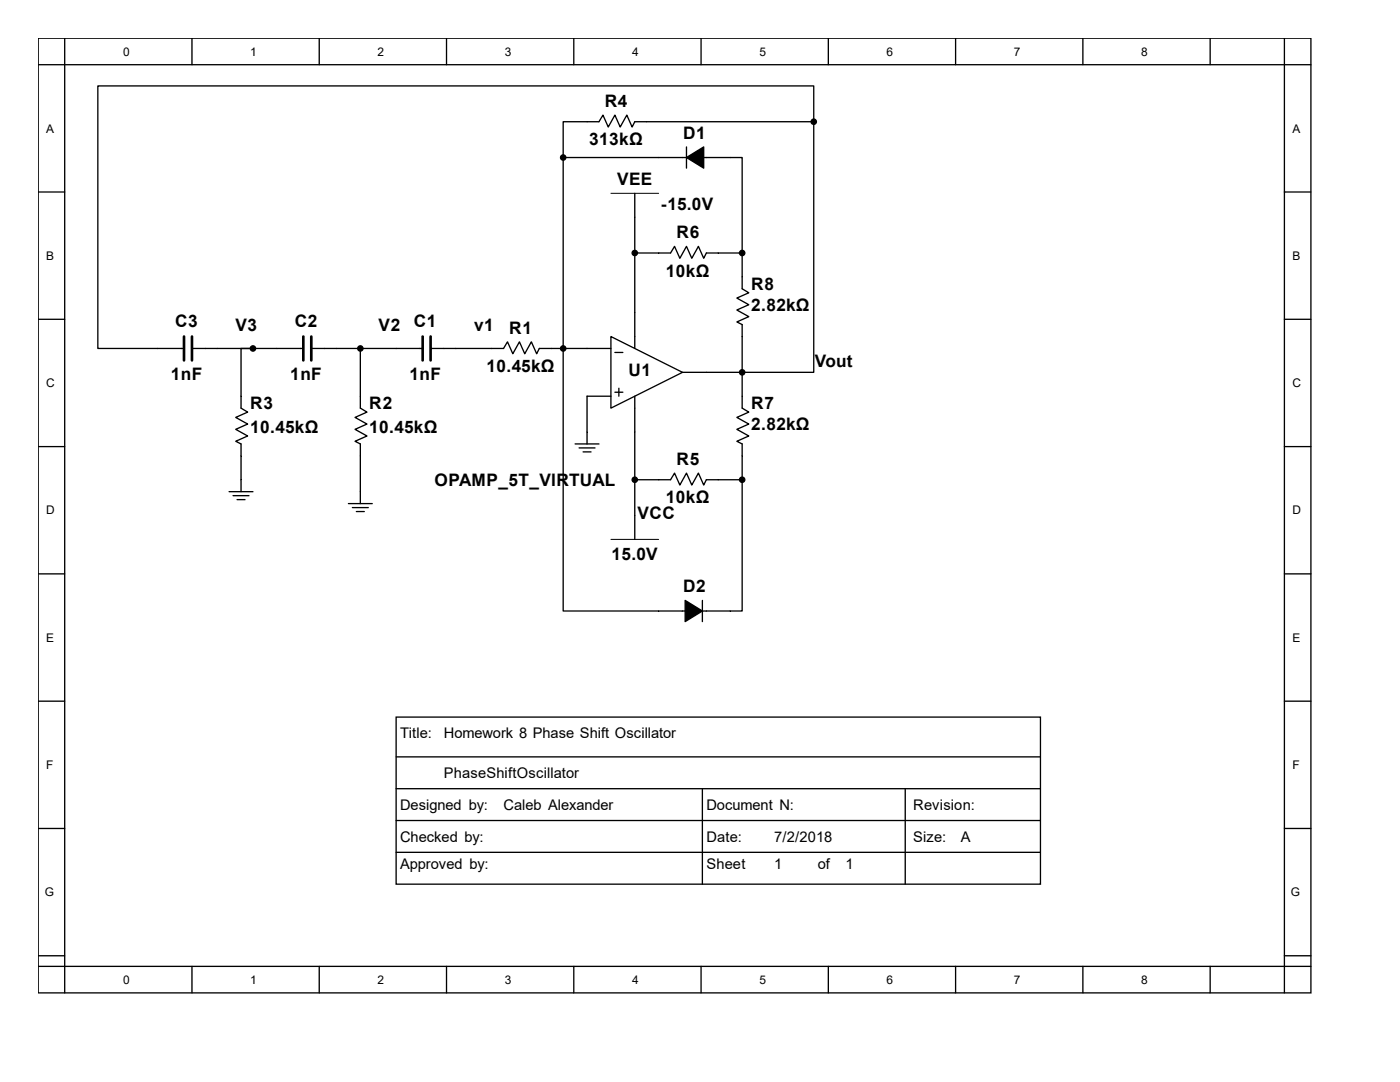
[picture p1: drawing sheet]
<svg xmlns="http://www.w3.org/2000/svg" width="279mm" height="216mm" viewBox="0 0 279 216" stroke-linecap="round" stroke-linejoin="round" font-family="sans-serif">
<g fill="none" stroke="#000" stroke-width=".26">
<path d="M7.6 7.6h254v190.5h-254zM7.6 12.9h254M12.9 7.6v190.5M38.3 7.6v5.3M63.7 7.6v5.3M89.1 7.6v5.3M114.5 7.6v5.3M139.9 7.6v5.3M165.3 7.6v5.3M190.7 7.6v5.3M216.1 7.6v5.3M241.5 7.6v5.3"/>
<path d="M256.3 7.6v190.5M7.6 38.3h5.3M112.4 31.4v90.5h35.7v-26.2M112.4 31.4h35.7v19.1M126.7 38.6v30.9M137 29.3v4.2M162.4 24.3h-35.7l-.5 1-1.1-2.3-1.3 2.3-1.1-2.3-1.3 2.3-1.1-2.3-.8 1.3h-7.1v7.1M162.4 24.3v-7.2h-142.9v52.4h17.2M162.4 24.3v50h-26.2M256.3 38.3h5.3M126.7 50.5h7.1l.8-1.3 1.1 2.3 1.3-2.3 1.1 2.3 1.3-2.3 1 2.3 .6-1h7.1M148.1 50.5v7.1l1.3 .8-2.3 1.1 2.3 1.3-2.3 1.1 2.3 1.3-2.3 1 1 .6v16.6l1.3 .8-2.3 1.1 2.3 1.3-2.3 1.1 2.3 1.3-2.3 1.1 1 .5v7.1"/>
<path d="M7.6 63.7h5.3M38.3 69.5h22.2M50.5 69.5h-2.4v11.9l1.3 .8-2.4 1.1 2.4 1.3-2.4 1.1 2.4 1.3-2.4 1.1 1.1 .5v9.5M62.1 69.5h22.2M71.9 69.5v11.9l1.3 .8-2.3 1.1 2.3 1.3-2.3 1.1 2.3 1.3-2.3 1.1 1 .5v11.9M85.9 69.5h14.6l.8-1.3 1 2.4 1.4-2.4 1 2.4 1.3-2.4 1.1 2.4 .5-1.1h14.3M121.9 67.2l14.3 7.1-14.3 7.1zM121.9 79.1h-4.7v9.5M122.7 70.3h1.6M122.7 78.3h1.6M123.5 77.5v1.6M126.7 79.1v28.5"/>
<path d="M256.3 63.7h5.3M7.6 89.1h5.3M45.7 98.1h4.8M46.5 98.9h3.2M47.3 99.7h1.6M114.8 88.6h4.7M115.6 89.4h3.1M116.4 90.2h1.6M126.7 95.7h7.1l.8-1.3 1.1 2.4 1.3-2.4 1.1 2.4 1.3-2.4 1 2.4 .6-1.1h7.1M256.3 89.1h5.3M7.6 114.5h5.3M69.5 100.5h4.8"/>
<path d="M70.3 101.3h3.2M71.1 102.1h1.6M140.2 119.8v4.2M256.3 114.5h5.3M7.6 139.9h5.3M256.3 139.9h5.3M79.1 143.1h128.5v33.3h-128.5zM79.1 151h128.5M79.1 157.4h128.5M140.2 157.4v19M180.7 157.4v19M7.6 165.3h5.3"/>
<path d="M79.1 163.7h128.5M79.1 170.1h128.5M256.3 165.3h5.3M7.6 190.7h5.3M7.6 192.8h254M38.3 192.8v5.3M63.7 192.8v5.3M89.1 192.8v5.3M114.5 192.8v5.3M139.9 192.8v5.3M165.3 192.8v5.3M190.7 192.8v5.3"/>
<path d="M216.1 192.8v5.3M241.5 192.8v5.3M256.3 190.7h5.3"/>
</g>
<path d="M121.9 38.6h9.5M121.9 107.6h9.5" fill="none" stroke="#000" stroke-width=".2"/>
<path d="M36.7 67.2v4.7M38.3 67.2v4.7M60.5 67.2v4.7M62.1 67.2v4.7M84.3 67.2v4.7M85.9 67.2v4.7" fill="none" stroke="#000" stroke-width=".53"/>
<g fill="#000" stroke="#000" stroke-width=".26">
<path d="M137 31.4l3.4-2.1v4.2zM136.7 119.8l3.5 2.1-3.5 2.1z"/>
<circle cx="112.4" cy="31.4" r=".53"/>
<circle cx="162.4" cy="24.3" r=".53"/>
<circle cx="126.7" cy="50.5" r=".53"/>
<circle cx="148.1" cy="50.5" r=".53"/>
<circle cx="50.5" cy="69.5" r=".53"/>
<circle cx="71.9" cy="69.5" r=".53"/>
<circle cx="112.4" cy="69.5" r=".53"/>
<circle cx="148.1" cy="74.3" r=".53"/>
<circle cx="126.7" cy="95.7" r=".53"/>
<circle cx="148.1" cy="95.7" r=".53"/>
</g>
<g font-size="3.4">
<text x="120.7" y="21.3">R4</text>
<text x="117.6" y="29">313kΩ</text>
<text x="136.4" y="27.7">D1</text>
<text x="123.1" y="37">VEE</text>
<text x="131.9" y="42">-15.0V</text>
<text x="135" y="47.5">R6</text>
<text x="132.9" y="55.2">10kΩ</text>
<text x="149.9" y="57.8">R8</text>
<text x="35" y="65.2">C3</text>
<text x="58.8" y="65.2">C2</text>
<text x="82.6" y="65.2">C1</text>
<text x="149.9" y="62.1">2.82kΩ</text>
<text x="47" y="66">V3</text>
<text x="75.6" y="66">V2</text>
<text x="94.6" y="66">v1</text>
<text x="101.6" y="66.6">R1</text>
<text x="34.1" y="75.8">1nF</text>
<text x="57.9" y="75.8">1nF</text>
<text x="81.7" y="75.8">1nF</text>
<text x="97.1" y="74.3">10.45kΩ</text>
<text x="125.4" y="75.1">U1</text>
<text x="162.6" y="73.2">Vout</text>
<text x="50" y="81.7">R3</text>
<text x="73.7" y="81.7">R2</text>
<text x="149.9" y="81.7">R7</text>
<text x="50" y="86.4">10.45kΩ</text>
<text x="73.7" y="86.4">10.45kΩ</text>
<text x="149.9" y="85.9">2.82kΩ</text>
<text x="135" y="92.8">R5</text>
<text x="86.7" y="97">OPAMP_5T_VIRTUAL</text>
<text x="132.9" y="100.5">10kΩ</text>
<text x="127.2" y="103.6">VCC</text>
<text x="122" y="111.8">15.0V</text>
<text x="136.4" y="118.2">D2</text>
</g>
<g font-size="2.9">
<text x="79.8" y="147.3">Title:</text>
<text x="88.6" y="147.3">Homework 8 Phase Shift Oscillator</text>
<text x="88.6" y="155.2">PhaseShiftOscillator</text>
<text x="79.8" y="161.6">Designed by:</text>
<text x="100.5" y="161.6">Caleb Alexander</text>
<text x="141" y="161.6">Document N:</text>
<text x="182.2" y="161.6">Revision:</text>
<text x="79.8" y="167.9">Checked by:</text>
<text x="141" y="167.9">Date:</text>
<text x="154.5" y="167.9">7/2/2018</text>
<text x="182.2" y="167.9">Size:</text>
<text x="191.8" y="167.9">A</text>
<text x="79.8" y="173.5">Approved by:</text>
<text x="141" y="173.5">Sheet</text>
<text x="154.5" y="173.5">1</text>
<text x="163.2" y="173.5">of</text>
<text x="168.7" y="173.5">1</text>
</g>
<g font-size="2.4">
<text x="24.6" y="11.1">0</text>
<text x="50" y="11.1">1</text>
<text x="75.4" y="11.1">2</text>
<text x="100.8" y="11.1">3</text>
<text x="126.2" y="11.1">4</text>
<text x="151.6" y="11.1">5</text>
<text x="177" y="11.1">6</text>
<text x="202.4" y="11.1">7</text>
<text x="227.8" y="11.1">8</text>
<text x="9.2" y="26.5">A</text>
<text x="257.9" y="26.5">A</text>
<text x="9.2" y="51.9">B</text>
<text x="257.9" y="51.9">B</text>
<text x="9.2" y="77.3">C</text>
<text x="257.9" y="77.3">C</text>
<text x="9.2" y="102.7">D</text>
<text x="257.9" y="102.7">D</text>
<text x="9.2" y="128.1">E</text>
<text x="257.9" y="128.1">E</text>
<text x="9.2" y="153.5">F</text>
<text x="257.9" y="153.5">F</text>
<text x="8.9" y="178.9">G</text>
<text x="257.6" y="178.9">G</text>
<text x="24.6" y="196.3">0</text>
<text x="50" y="196.3">1</text>
<text x="75.4" y="196.3">2</text>
<text x="100.8" y="196.3">3</text>
<text x="126.2" y="196.3">4</text>
<text x="151.6" y="196.3">5</text>
<text x="177" y="196.3">6</text>
<text x="202.4" y="196.3">7</text>
<text x="227.8" y="196.3">8</text>
</g>
</svg>
